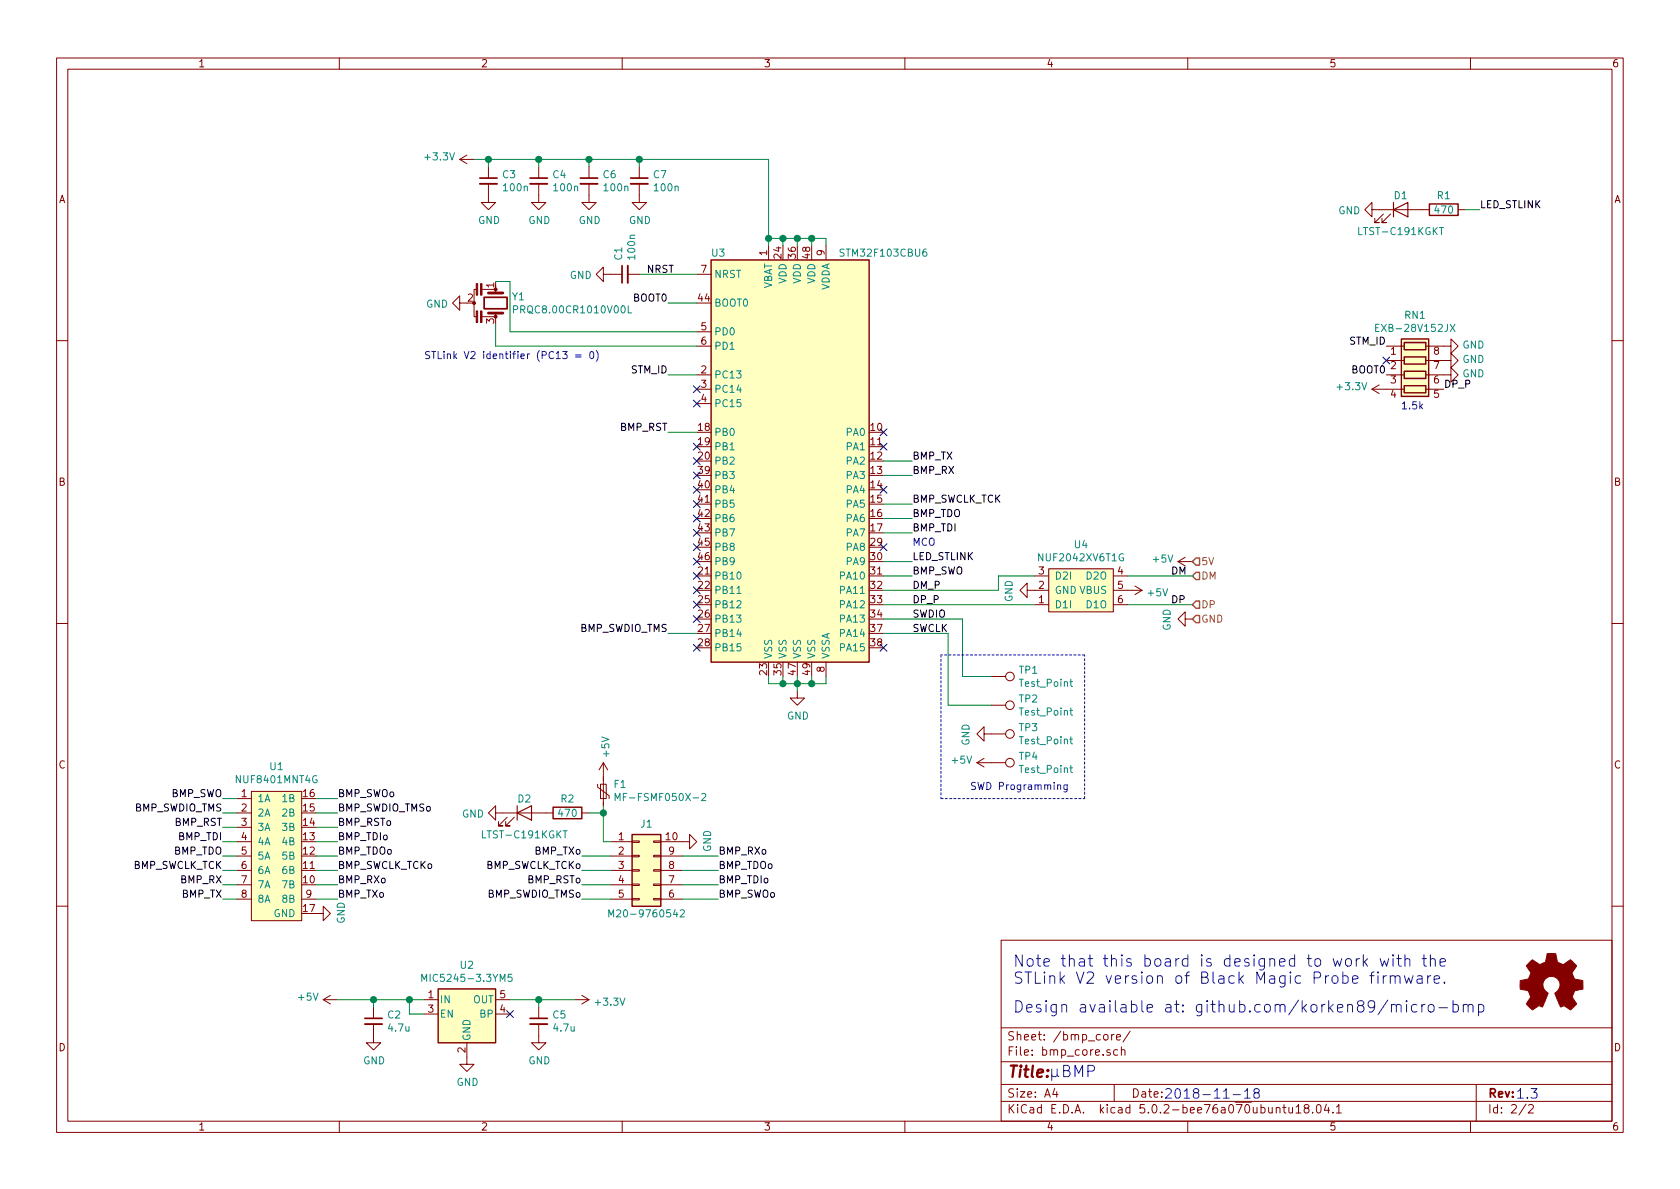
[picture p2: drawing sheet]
EESchema Schematic File Version 4
EELAYER 26 0
EELAYER END
$Descr A4 11693 8268
encoding utf-8
Sheet 2 2
Title ""
Date ""
Rev ""
Comp ""
Comment1 ""
Comment2 ""
Comment3 ""
Comment4 ""
$EndDescr
$Comp
L MCU_ST_STM32F1:STM32F103CBUx U3
U 1 1
P 5550 3200
F 0 "U3" H 5000 4650 50  0000 C CNN
F 1 "STM32F103CBU6" H 6150 4650 50  0000 C CNN
F 2 "qfn:QFN-48-1EP_7x7mm_P0.5mm_EP5.15x5.15mm" H 8350 4875 50  0001 R TNN
F 3 "http://www.st.com/st-web-ui/static/active/en/resource/technical/document/datasheet/CD00161566.pdf" H 5550 3200 50  0001 C CNN
	1    5550 3200
	1    0    0    -1  
$EndComp
$Comp
L Device:C_Small C7
U 1 1
P 4450 1250
F 0 "C7" H 4542 1296 50  0000 L CNN
F 1 "100n" H 4542 1205 50  0000 L CNN
F 2 "passive:C_0402_1005Metric_Rounded" H 4450 1250 50  0001 C CNN
F 3 "~" H 4450 1250 50  0001 C CNN
	1    4450 1250
	1    0    0    -1  
$EndComp
$Comp
L Device:C_Small C6
U 1 1
P 4100 1250
F 0 "C6" H 4192 1296 50  0000 L CNN
F 1 "100n" H 4192 1205 50  0000 L CNN
F 2 "passive:C_0402_1005Metric_Rounded" H 4100 1250 50  0001 C CNN
F 3 "~" H 4100 1250 50  0001 C CNN
	1    4100 1250
	1    0    0    -1  
$EndComp
$Comp
L Device:C_Small C4
U 1 1
P 3750 1250
F 0 "C4" H 3842 1296 50  0000 L CNN
F 1 "100n" H 3842 1205 50  0000 L CNN
F 2 "passive:C_0402_1005Metric_Rounded" H 3750 1250 50  0001 C CNN
F 3 "~" H 3750 1250 50  0001 C CNN
	1    3750 1250
	1    0    0    -1  
$EndComp
$Comp
L Device:C_Small C3
U 1 1
P 3400 1250
F 0 "C3" H 3492 1296 50  0000 L CNN
F 1 "100n" H 3492 1205 50  0000 L CNN
F 2 "passive:C_0402_1005Metric_Rounded" H 3400 1250 50  0001 C CNN
F 3 "~" H 3400 1250 50  0001 C CNN
	1    3400 1250
	1    0    0    -1  
$EndComp
$Comp
L Device:Resonator Y1
U 1 1
P 3450 2100
F 0 "Y1" V 3404 2211 50  0000 L CNN
F 1 "PRQC8.00CR1010V00L" V 3495 2211 50  0000 L CNN
F 2 "crystals:Resonator_3pin_3.2x1.3mm" H 3425 2100 50  0001 C CNN
F 3 "~" H 3425 2100 50  0001 C CNN
	1    3450 2100
	0    1    1    0   
$EndComp
Text Label 6350 3200 0    50   ~ 0
BMP_TX
Text Label 6350 3300 0    50   ~ 0
BMP_RX
$Comp
L power:+3.3V #PWR013
U 1 1
P 3300 1100
F 0 "#PWR013" H 3300 950 50  0001 C CNN
F 1 "+3.3V" V 3315 1228 50  0000 L CNN
F 2 "" H 3300 1100 50  0001 C CNN
F 3 "" H 3300 1100 50  0001 C CNN
	1    3300 1100
	0    -1   -1   0   
$EndComp
$Comp
L power:+5V #PWR09
U 1 1
P 2350 6950
F 0 "#PWR09" H 2350 6800 50  0001 C CNN
F 1 "+5V" V 2365 7078 50  0000 L CNN
F 2 "" H 2350 6950 50  0001 C CNN
F 3 "" H 2350 6950 50  0001 C CNN
	1    2350 6950
	0    -1   -1   0   
$EndComp
$Comp
L power:GND #PWR014
U 1 1
P 3400 1350
F 0 "#PWR014" H 3400 1100 50  0001 C CNN
F 1 "GND" H 3405 1177 50  0000 C CNN
F 2 "" H 3400 1350 50  0001 C CNN
F 3 "" H 3400 1350 50  0001 C CNN
	1    3400 1350
	1    0    0    -1  
$EndComp
$Comp
L power:GND #PWR015
U 1 1
P 3750 1350
F 0 "#PWR015" H 3750 1100 50  0001 C CNN
F 1 "GND" H 3755 1177 50  0000 C CNN
F 2 "" H 3750 1350 50  0001 C CNN
F 3 "" H 3750 1350 50  0001 C CNN
	1    3750 1350
	1    0    0    -1  
$EndComp
$Comp
L power:GND #PWR018
U 1 1
P 4100 1350
F 0 "#PWR018" H 4100 1100 50  0001 C CNN
F 1 "GND" H 4105 1177 50  0000 C CNN
F 2 "" H 4100 1350 50  0001 C CNN
F 3 "" H 4100 1350 50  0001 C CNN
	1    4100 1350
	1    0    0    -1  
$EndComp
$Comp
L power:GND #PWR020
U 1 1
P 4450 1350
F 0 "#PWR020" H 4450 1100 50  0001 C CNN
F 1 "GND" H 4455 1177 50  0000 C CNN
F 2 "" H 4450 1350 50  0001 C CNN
F 3 "" H 4450 1350 50  0001 C CNN
	1    4450 1350
	1    0    0    -1  
$EndComp
$Comp
L power:GND #PWR022
U 1 1
P 5550 4800
F 0 "#PWR022" H 5550 4550 50  0001 C CNN
F 1 "GND" H 5555 4627 50  0000 C CNN
F 2 "" H 5550 4800 50  0001 C CNN
F 3 "" H 5550 4800 50  0001 C CNN
	1    5550 4800
	1    0    0    -1  
$EndComp
Wire Wire Line
	5750 4700 5750 4750
Wire Wire Line
	5750 4750 5650 4750
Wire Wire Line
	5350 4750 5350 4700
Wire Wire Line
	5450 4700 5450 4750
Connection ~ 5450 4750
Wire Wire Line
	5450 4750 5350 4750
Wire Wire Line
	5550 4700 5550 4750
Wire Wire Line
	5650 4700 5650 4750
Connection ~ 5650 4750
Wire Wire Line
	5650 4750 5550 4750
Connection ~ 5550 4750
Wire Wire Line
	5550 4750 5550 4800
Wire Wire Line
	5550 4750 5450 4750
$Comp
L power:GND #PWR03
U 1 1
P 3250 2100
F 0 "#PWR03" H 3250 1850 50  0001 C CNN
F 1 "GND" V 3255 1972 50  0000 R CNN
F 2 "" H 3250 2100 50  0001 C CNN
F 3 "" H 3250 2100 50  0001 C CNN
	1    3250 2100
	0    1    1    0   
$EndComp
Wire Wire Line
	3300 1100 3400 1100
Wire Wire Line
	5350 1650 5450 1650
Wire Wire Line
	5650 1650 5650 1700
Connection ~ 5350 1650
Wire Wire Line
	5350 1650 5350 1700
Wire Wire Line
	5550 1700 5550 1650
Connection ~ 5550 1650
Wire Wire Line
	5550 1650 5650 1650
Wire Wire Line
	5450 1700 5450 1650
Connection ~ 5450 1650
Wire Wire Line
	5450 1650 5550 1650
Wire Wire Line
	4450 1150 4450 1100
Connection ~ 4450 1100
Wire Wire Line
	4450 1100 5350 1100
Wire Wire Line
	4100 1150 4100 1100
Connection ~ 4100 1100
Wire Wire Line
	4100 1100 4450 1100
Wire Wire Line
	3750 1150 3750 1100
Connection ~ 3750 1100
Wire Wire Line
	3750 1100 4100 1100
Wire Wire Line
	3400 1150 3400 1100
Connection ~ 3400 1100
Wire Wire Line
	3400 1100 3750 1100
$Comp
L Regulator_Linear:MIC5205-3.3YM5 U2
U 1 1
P 3250 7050
F 0 "U2" H 3250 7392 50  0000 C CNN
F 1 "MIC5245-3.3YM5" H 3250 7301 50  0000 C CNN
F 2 "sot:SOT-23-5" H 3250 7375 50  0001 C CNN
F 3 "http://ww1.microchip.com/downloads/en/devicedoc/mic5205.pdf" H 3250 7050 50  0001 C CNN
	1    3250 7050
	1    0    0    -1  
$EndComp
$Comp
L power:GND #PWR012
U 1 1
P 3250 7350
F 0 "#PWR012" H 3250 7100 50  0001 C CNN
F 1 "GND" H 3255 7177 50  0000 C CNN
F 2 "" H 3250 7350 50  0001 C CNN
F 3 "" H 3250 7350 50  0001 C CNN
	1    3250 7350
	1    0    0    -1  
$EndComp
Wire Wire Line
	2950 7050 2850 7050
Wire Wire Line
	2850 7050 2850 6950
Connection ~ 2850 6950
Wire Wire Line
	2850 6950 2950 6950
$Comp
L Device:C_Small C2
U 1 1
P 2600 7100
F 0 "C2" H 2692 7146 50  0000 L CNN
F 1 "4.7u" H 2692 7055 50  0000 L CNN
F 2 "passive:C_0603_1608Metric_Rounded" H 2600 7100 50  0001 C CNN
F 3 "~" H 2600 7100 50  0001 C CNN
	1    2600 7100
	1    0    0    -1  
$EndComp
Wire Wire Line
	2600 6950 2600 7000
$Comp
L power:GND #PWR010
U 1 1
P 2600 7200
F 0 "#PWR010" H 2600 6950 50  0001 C CNN
F 1 "GND" H 2605 7027 50  0000 C CNN
F 2 "" H 2600 7200 50  0001 C CNN
F 3 "" H 2600 7200 50  0001 C CNN
	1    2600 7200
	1    0    0    -1  
$EndComp
$Comp
L Device:C_Small C5
U 1 1
P 3750 7100
F 0 "C5" H 3842 7146 50  0000 L CNN
F 1 "4.7u" H 3842 7055 50  0000 L CNN
F 2 "passive:C_0603_1608Metric_Rounded" H 3750 7100 50  0001 C CNN
F 3 "~" H 3750 7100 50  0001 C CNN
	1    3750 7100
	1    0    0    -1  
$EndComp
$Comp
L power:GND #PWR016
U 1 1
P 3750 7200
F 0 "#PWR016" H 3750 6950 50  0001 C CNN
F 1 "GND" H 3755 7027 50  0000 C CNN
F 2 "" H 3750 7200 50  0001 C CNN
F 3 "" H 3750 7200 50  0001 C CNN
	1    3750 7200
	1    0    0    -1  
$EndComp
Wire Wire Line
	3750 6950 3750 7000
$Comp
L power:+3.3V #PWR017
U 1 1
P 4000 6950
F 0 "#PWR017" H 4000 6800 50  0001 C CNN
F 1 "+3.3V" V 4015 7078 50  0000 L CNN
F 2 "" H 4000 6950 50  0001 C CNN
F 3 "" H 4000 6950 50  0001 C CNN
	1    4000 6950
	0    1    1    0   
$EndComp
Connection ~ 3750 6950
Wire Wire Line
	3750 6950 4000 6950
Connection ~ 2600 6950
Wire Wire Line
	2600 6950 2850 6950
Wire Wire Line
	2350 6950 2600 6950
$Comp
L power:+5V #PWR029
U 1 1
P 8300 3900
F 0 "#PWR029" H 8300 3750 50  0001 C CNN
F 1 "+5V" V 8315 4028 50  0000 L CNN
F 2 "" H 8300 3900 50  0001 C CNN
F 3 "" H 8300 3900 50  0001 C CNN
	1    8300 3900
	0    -1   -1   0   
$EndComp
$Comp
L power:GND #PWR030
U 1 1
P 8300 4300
F 0 "#PWR030" H 8300 4050 50  0001 C CNN
F 1 "GND" H 8305 4127 50  0000 C CNN
F 2 "" H 8300 4300 50  0001 C CNN
F 3 "" H 8300 4300 50  0001 C CNN
	1    8300 4300
	0    1    1    0   
$EndComp
$Comp
L power:GND #PWR04
U 1 1
P 10050 2400
F 0 "#PWR04" H 10050 2150 50  0001 C CNN
F 1 "GND" V 10055 2272 50  0000 R CNN
F 2 "" H 10050 2400 50  0001 C CNN
F 3 "" H 10050 2400 50  0001 C CNN
	1    10050 2400
	0    -1   -1   0   
$EndComp
Text Label 1550 6250 2    50   ~ 0
BMP_TX
Text Label 1550 6150 2    50   ~ 0
BMP_RX
Text Label 1550 5750 2    50   ~ 0
BMP_RST
Text Label 1550 5550 2    50   ~ 0
BMP_SWO
Text Label 1550 6050 2    50   ~ 0
BMP_SWCLK_TCK
Text Label 1550 5650 2    50   ~ 0
BMP_SWDIO_TMS
$Comp
L power:+5V #PWR019
U 1 1
P 4200 5400
F 0 "#PWR019" H 4200 5250 50  0001 C CNN
F 1 "+5V" V 4215 5528 50  0000 L CNN
F 2 "" H 4200 5400 50  0001 C CNN
F 3 "" H 4200 5400 50  0001 C CNN
	1    4200 5400
	1    0    0    -1  
$EndComp
$Comp
L power:GND #PWR021
U 1 1
P 4750 5850
F 0 "#PWR021" H 4750 5600 50  0001 C CNN
F 1 "GND" H 4755 5677 50  0000 C CNN
F 2 "" H 4750 5850 50  0001 C CNN
F 3 "" H 4750 5850 50  0001 C CNN
	1    4750 5850
	0    -1   -1   0   
$EndComp
Wire Wire Line
	2350 5650 2200 5650
Wire Wire Line
	1550 5550 1650 5550
Wire Wire Line
	2350 5750 2200 5750
Wire Wire Line
	2350 6050 2200 6050
Wire Wire Line
	2350 6250 2200 6250
Wire Wire Line
	2350 5950 2200 5950
Text Label 8150 4200 0    50   ~ 0
DP
Text Label 8150 4000 0    50   ~ 0
DM
Wire Wire Line
	6150 4400 6600 4400
Wire Wire Line
	1650 5650 1550 5650
Wire Wire Line
	2200 5550 2350 5550
Wire Wire Line
	1650 5750 1550 5750
Wire Wire Line
	1650 6250 1550 6250
Wire Wire Line
	1650 5950 1550 5950
Text Label 6350 4200 0    50   ~ 0
DP_P
Text Label 6350 4100 0    50   ~ 0
DM_P
$Comp
L Graphic:Logo_Open_Hardware_Small #LOGO2
U 1 1
P 10800 6850
F 0 "#LOGO2" H 10800 7125 50  0001 C CNN
F 1 "Logo_Open_Hardware_Small" H 10800 6625 50  0001 C CNN
F 2 "" H 10800 6850 50  0001 C CNN
F 3 "~" H 10800 6850 50  0001 C CNN
	1    10800 6850
	1    0    0    -1  
$EndComp
$Comp
L Connector:TestPoint TP1
U 1 1
P 6900 4700
F 0 "TP1" V 6854 4888 50  0000 L CNN
F 1 "Test_Point" V 6945 4888 50  0000 L CNN
F 2 "TestPoint:TestPoint_Pad_D1.0mm" H 7100 4700 50  0001 C CNN
F 3 "~" H 7100 4700 50  0001 C CNN
	1    6900 4700
	0    1    1    0   
$EndComp
$Comp
L Connector:TestPoint TP2
U 1 1
P 6900 4900
F 0 "TP2" V 6854 5088 50  0000 L CNN
F 1 "Test_Point" V 6945 5088 50  0000 L CNN
F 2 "TestPoint:TestPoint_Pad_D1.0mm" H 7100 4900 50  0001 C CNN
F 3 "~" H 7100 4900 50  0001 C CNN
	1    6900 4900
	0    1    1    0   
$EndComp
Wire Wire Line
	6700 4300 6700 4700
Wire Wire Line
	6700 4700 6900 4700
Wire Wire Line
	6150 4300 6700 4300
Wire Wire Line
	6900 4900 6600 4900
Wire Wire Line
	6600 4900 6600 4400
Text Label 6350 4300 0    50   ~ 0
SWDIO
Text Label 6350 4400 0    50   ~ 0
SWCLK
$Comp
L Connector:TestPoint TP3
U 1 1
P 6900 5100
F 0 "TP3" V 6854 5288 50  0000 L CNN
F 1 "Test_Point" V 6945 5288 50  0000 L CNN
F 2 "TestPoint:TestPoint_Pad_D1.0mm" H 7100 5100 50  0001 C CNN
F 3 "~" H 7100 5100 50  0001 C CNN
	1    6900 5100
	0    1    1    0   
$EndComp
$Comp
L Connector:TestPoint TP4
U 1 1
P 6900 5300
F 0 "TP4" V 6854 5488 50  0000 L CNN
F 1 "Test_Point" V 6945 5488 50  0000 L CNN
F 2 "TestPoint:TestPoint_Pad_D1.0mm" H 7100 5300 50  0001 C CNN
F 3 "~" H 7100 5300 50  0001 C CNN
	1    6900 5300
	0    1    1    0   
$EndComp
$Comp
L power:GND #PWR023
U 1 1
P 6900 5100
F 0 "#PWR023" H 6900 4850 50  0001 C CNN
F 1 "GND" H 6905 4927 50  0000 C CNN
F 2 "" H 6900 5100 50  0001 C CNN
F 3 "" H 6900 5100 50  0001 C CNN
	1    6900 5100
	0    1    1    0   
$EndComp
$Comp
L power:+5V #PWR024
U 1 1
P 6900 5300
F 0 "#PWR024" H 6900 5150 50  0001 C CNN
F 1 "+5V" V 6915 5428 50  0000 L CNN
F 2 "" H 6900 5300 50  0001 C CNN
F 3 "" H 6900 5300 50  0001 C CNN
	1    6900 5300
	0    -1   -1   0   
$EndComp
$Comp
L Connector_Generic:Conn_02x05_Counter_Clockwise J1
U 1 1
P 4450 6050
F 0 "J1" H 4500 6375 50  0000 C CNN
F 1 "M20-9760542" H 4500 5750 50  0000 C CNN
F 2 "connectors:2x5_2.54mm_side" H 4450 6050 50  0001 C CNN
F 3 "https://cdn.harwin.com/pdfs/M20-976.pdf" H 4450 6050 50  0001 C CNN
	1    4450 6050
	1    0    0    -1  
$EndComp
Text Label 1550 5950 2    50   ~ 0
BMP_TDO
Text Label 1550 5850 2    50   ~ 0
BMP_TDI
Text Label 6350 3700 0    50   ~ 0
BMP_TDI
Text Label 4650 4400 2    50   ~ 0
BMP_SWDIO_TMS
Text Label 6350 3500 0    50   ~ 0
BMP_SWCLK_TCK
Text Label 6350 3600 0    50   ~ 0
BMP_TDO
Text Label 4650 3000 2    50   ~ 0
BMP_RST
Wire Wire Line
	1650 5850 1550 5850
Wire Wire Line
	2200 5850 2350 5850
Wire Wire Line
	2350 6150 2200 6150
Wire Wire Line
	1650 6150 1550 6150
$Comp
L power:GND #PWR05
U 1 1
P 10050 2600
F 0 "#PWR05" H 10050 2350 50  0001 C CNN
F 1 "GND" V 10055 2472 50  0000 R CNN
F 2 "" H 10050 2600 50  0001 C CNN
F 3 "" H 10050 2600 50  0001 C CNN
	1    10050 2600
	0    -1   -1   0   
$EndComp
Text Notes 2950 2500 0    50   ~ 0
STLink V2 identifier (PC13 = 0)
Wire Wire Line
	3450 1950 3550 1950
Wire Wire Line
	3550 1950 3550 2300
Wire Wire Line
	3550 2300 4850 2300
Wire Wire Line
	4850 2400 3450 2400
Wire Wire Line
	3450 2400 3450 2250
$Comp
L power:GND #PWR026
U 1 1
P 9600 1450
F 0 "#PWR026" H 9600 1200 50  0001 C CNN
F 1 "GND" V 9605 1322 50  0000 R CNN
F 2 "" H 9600 1450 50  0001 C CNN
F 3 "" H 9600 1450 50  0001 C CNN
	1    9600 1450
	0    1    1    0   
$EndComp
$Comp
L Device:LED D1
U 1 1
P 9750 1450
F 0 "D1" H 9750 1550 50  0000 C CNN
F 1 "LTST-C191KGKT" H 9750 1300 50  0000 C CNN
F 2 "leds:LEDC1608X60" H 9750 1450 50  0001 C CNN
F 3 "~" H 9750 1450 50  0001 C CNN
	1    9750 1450
	1    0    0    -1  
$EndComp
$Comp
L Device:R R1
U 1 1
P 10050 1450
F 0 "R1" V 9950 1450 50  0000 C CNN
F 1 "470" V 10050 1450 50  0000 C CNN
F 2 "passive:R_0402_1005Metric_Rounded" V 9980 1450 50  0001 C CNN
F 3 "~" H 10050 1450 50  0001 C CNN
	1    10050 1450
	0    1    1    0   
$EndComp
Wire Wire Line
	10200 1450 10300 1450
Text Label 10300 1450 0    50   ~ 0
LED_STLINK
Text Label 6350 3900 0    50   ~ 0
LED_STLINK
$Comp
L power:+3.3V #PWR027
U 1 1
P 9650 2700
F 0 "#PWR027" H 9650 2550 50  0001 C CNN
F 1 "+3.3V" V 9665 2828 50  0000 L CNN
F 2 "" H 9650 2700 50  0001 C CNN
F 3 "" H 9650 2700 50  0001 C CNN
	1    9650 2700
	0    -1   -1   0   
$EndComp
Wire Wire Line
	4650 3000 4850 3000
Wire Wire Line
	6350 3200 6150 3200
Wire Wire Line
	6150 3300 6350 3300
Wire Wire Line
	6350 3500 6150 3500
Wire Wire Line
	6150 3600 6350 3600
Wire Wire Line
	6350 3700 6150 3700
Wire Wire Line
	6350 3900 6150 3900
NoConn ~ 4850 2800
NoConn ~ 4850 3300
NoConn ~ 4850 3500
NoConn ~ 4850 3600
NoConn ~ 4850 3700
NoConn ~ 4850 3800
NoConn ~ 4850 3900
NoConn ~ 4850 4000
NoConn ~ 4850 4100
NoConn ~ 4850 4200
NoConn ~ 4850 4300
NoConn ~ 4850 3100
NoConn ~ 6150 3100
NoConn ~ 6150 3400
NoConn ~ 6150 3800
NoConn ~ 6150 4500
Wire Wire Line
	1650 6050 1550 6050
Text Label 6350 4000 0    50   ~ 0
BMP_SWO
Wire Wire Line
	6150 4000 6350 4000
Text Notes 7300 7500 0    79   ~ 0
µBMP
Text Notes 8100 7650 0    67   ~ 0
2018-11-18
Text Notes 10550 7650 0    67   ~ 0
1.3
Wire Wire Line
	6150 4100 6950 4100
Text Notes 6750 5500 0    50   ~ 0
SWD Programming
Text Notes 6350 3800 0    50   ~ 0
MCO
NoConn ~ 3550 7050
Wire Wire Line
	3550 6950 3750 6950
Text Label 4500 1900 0    50   ~ 0
NRST
Text Label 4650 2100 2    50   ~ 0
BOOT0
Wire Wire Line
	4450 1900 4850 1900
Wire Wire Line
	4650 2100 4850 2100
Wire Wire Line
	4650 2600 4850 2600
Text Label 4650 2600 2    50   ~ 0
STM_ID
Text Label 2350 6250 0    50   ~ 0
BMP_TXo
Text Label 2350 6150 0    50   ~ 0
BMP_RXo
Text Label 2350 5750 0    50   ~ 0
BMP_RSTo
Text Label 2350 5850 0    50   ~ 0
BMP_TDIo
Text Label 2350 5650 0    50   ~ 0
BMP_SWDIO_TMSo
Text Label 2350 6050 0    50   ~ 0
BMP_SWCLK_TCKo
Text Label 2350 5550 0    50   ~ 0
BMP_SWOo
Text Label 2350 5950 0    50   ~ 0
BMP_TDOo
Text Label 5000 5950 0    50   ~ 0
BMP_RXo
Text Label 4050 5950 2    50   ~ 0
BMP_TXo
Text Label 4050 6050 2    50   ~ 0
BMP_SWCLK_TCKo
Text Label 5000 6050 0    50   ~ 0
BMP_TDOo
Text Label 5000 6150 0    50   ~ 0
BMP_TDIo
Text Label 4050 6150 2    50   ~ 0
BMP_RSTo
Text Label 4050 6250 2    50   ~ 0
BMP_SWDIO_TMSo
Text Label 5000 6250 0    50   ~ 0
BMP_SWOo
Wire Wire Line
	5000 6250 4750 6250
Wire Wire Line
	4750 6150 5000 6150
Wire Wire Line
	5000 6050 4750 6050
Wire Wire Line
	4750 5950 5000 5950
Wire Wire Line
	4250 5950 4050 5950
Wire Wire Line
	4050 6050 4250 6050
Wire Wire Line
	4250 6150 4050 6150
Wire Wire Line
	4050 6250 4250 6250
Text Notes 7050 6850 0    79   ~ 0
Note that this board is designed to work with the \nSTLink V2 version of Black Magic Probe firmware.
Text Notes 7050 7050 0    79   ~ 0
Design available at: github.com/korken89/micro-bmp
$Comp
L Device:Polyfuse_Small F1
U 1 1
P 4200 5500
F 0 "F1" H 4132 5454 50  0000 R CNN
F 1 "MF-FSMF050X-2" H 4132 5545 50  0000 R CNN
F 2 "passive:R_0603_1608Metric_Rounded" H 4250 5300 50  0001 L CNN
F 3 "http://www.bourns.com/docs/Product-Datasheets/mffsmf.pdf" H 4200 5500 50  0001 C CNN
	1    4200 5500
	-1   0    0    1   
$EndComp
Wire Wire Line
	4200 5600 4200 5650
Wire Wire Line
	4200 5850 4250 5850
$Comp
L Device:C_Small C1
U 1 1
P 4350 1900
F 0 "C1" H 4442 1946 50  0000 L CNN
F 1 "100n" H 4442 1855 50  0000 L CNN
F 2 "passive:C_0402_1005Metric_Rounded" H 4350 1900 50  0001 C CNN
F 3 "~" H 4350 1900 50  0001 C CNN
	1    4350 1900
	0    -1   -1   0   
$EndComp
$Comp
L power:GND #PWR07
U 1 1
P 4250 1900
F 0 "#PWR07" H 4250 1650 50  0001 C CNN
F 1 "GND" V 4255 1772 50  0000 R CNN
F 2 "" H 4250 1900 50  0001 C CNN
F 3 "" H 4250 1900 50  0001 C CNN
	1    4250 1900
	0    1    1    0   
$EndComp
Wire Notes Line
	7550 5550 7550 4550
Wire Notes Line
	7550 4550 6550 4550
Wire Notes Line
	6550 4550 6550 5550
Wire Notes Line
	6550 5550 7550 5550
Wire Wire Line
	4650 4400 4850 4400
NoConn ~ 4850 4500
NoConn ~ 4850 3200
NoConn ~ 4850 3400
NoConn ~ 6150 3000
$Comp
L interface_esd:NUF2042XV6T1G U4
U 1 1
P 7500 4100
F 0 "U4" H 7525 3785 50  0000 C CNN
F 1 "NUF2042XV6T1G" H 7525 3876 50  0000 C CNN
F 2 "dfn:DFN-6-1EP_1.2x1.6mm_P0.5mm" H 7350 4050 50  0001 C CNN
F 3 "http://www.onsemi.com/pub/Collateral/NUF2030XV6-D.PDF" H 7500 3800 50  0001 C CNN
	1    7500 4100
	1    0    0    1   
$EndComp
$Comp
L interface_esd:NUF8401MNT4G U1
U 1 1
P 1750 5500
F 0 "U1" H 1925 5675 50  0000 C CNN
F 1 "NUF8401MNT4G" H 1925 5584 50  0000 C CNN
F 2 "dfn:DFN-16-1EP_1.6x4mm_P0.5mm" H 1750 5350 50  0001 C CNN
F 3 "http://www.onsemi.com/pub/Collateral/NUF8401MN-D.PDF" H 1950 4450 50  0001 C CNN
	1    1750 5500
	1    0    0    -1  
$EndComp
$Comp
L power:GND #PWR025
U 1 1
P 7200 4100
F 0 "#PWR025" H 7200 3850 50  0001 C CNN
F 1 "GND" H 7205 3927 50  0000 C CNN
F 2 "" H 7200 4100 50  0001 C CNN
F 3 "" H 7200 4100 50  0001 C CNN
	1    7200 4100
	0    1    1    0   
$EndComp
Wire Wire Line
	6950 4100 6950 4000
Wire Wire Line
	6950 4000 7200 4000
Wire Wire Line
	7850 4200 8300 4200
$Comp
L power:+5V #PWR028
U 1 1
P 7850 4100
F 0 "#PWR028" H 7850 3950 50  0001 C CNN
F 1 "+5V" V 7865 4228 50  0000 L CNN
F 2 "" H 7850 4100 50  0001 C CNN
F 3 "" H 7850 4100 50  0001 C CNN
	1    7850 4100
	0    1    1    0   
$EndComp
$Comp
L power:GND #PWR08
U 1 1
P 2200 6350
F 0 "#PWR08" H 2200 6100 50  0001 C CNN
F 1 "GND" H 2205 6177 50  0000 C CNN
F 2 "" H 2200 6350 50  0001 C CNN
F 3 "" H 2200 6350 50  0001 C CNN
	1    2200 6350
	0    -1   -1   0   
$EndComp
Text HLabel 8300 3900 2    50   Input ~ 0
5V
Text HLabel 8300 4200 2    50   Input ~ 0
DP
Text HLabel 8300 4000 2    50   Input ~ 0
DM
Text HLabel 8300 4300 2    50   Input ~ 0
GND
$Comp
L Device:R_Pack04 RN1
U 1 1
P 9850 2600
F 0 "RN1" V 9433 2600 50  0000 C CNN
F 1 "EXB-28V152JX" V 9524 2600 50  0000 C CNN
F 2 "passive:R_Array_Convex_4x0402" V 10125 2600 50  0001 C CNN
F 3 "~" H 9850 2600 50  0001 C CNN
	1    9850 2600
	0    1    1    0   
$EndComp
Text Label 9650 2400 2    50   ~ 0
STM_ID
Text Label 9650 2600 2    50   ~ 0
BOOT0
Text Label 10050 2700 0    50   ~ 0
DP_P
Wire Wire Line
	6150 4200 7200 4200
NoConn ~ 4850 2700
$Comp
L power:GND #PWR06
U 1 1
P 10050 2500
F 0 "#PWR06" H 10050 2250 50  0001 C CNN
F 1 "GND" V 10055 2372 50  0000 R CNN
F 2 "" H 10050 2500 50  0001 C CNN
F 3 "" H 10050 2500 50  0001 C CNN
	1    10050 2500
	0    -1   -1   0   
$EndComp
NoConn ~ 9650 2500
Wire Wire Line
	7850 4000 8300 4000
Text Notes 9750 2850 0    50   ~ 0
1.5k
Wire Wire Line
	5350 1100 5350 1650
Wire Wire Line
	5650 1650 5750 1650
Wire Wire Line
	5750 1650 5750 1700
Connection ~ 5650 1650
$Comp
L power:GND #PWR011
U 1 1
P 3500 5650
F 0 "#PWR011" H 3500 5400 50  0001 C CNN
F 1 "GND" V 3505 5522 50  0000 R CNN
F 2 "" H 3500 5650 50  0001 C CNN
F 3 "" H 3500 5650 50  0001 C CNN
	1    3500 5650
	0    1    1    0   
$EndComp
$Comp
L Device:LED D2
U 1 1
P 3650 5650
F 0 "D2" H 3650 5750 50  0000 C CNN
F 1 "LTST-C191KGKT" H 3650 5500 50  0000 C CNN
F 2 "leds:LEDC1608X60" H 3650 5650 50  0001 C CNN
F 3 "~" H 3650 5650 50  0001 C CNN
	1    3650 5650
	1    0    0    -1  
$EndComp
$Comp
L Device:R R2
U 1 1
P 3950 5650
F 0 "R2" V 3850 5650 50  0000 C CNN
F 1 "470" V 3950 5650 50  0000 C CNN
F 2 "passive:R_0402_1005Metric_Rounded" V 3880 5650 50  0001 C CNN
F 3 "~" H 3950 5650 50  0001 C CNN
	1    3950 5650
	0    1    1    0   
$EndComp
Wire Wire Line
	4100 5650 4200 5650
Connection ~ 4200 5650
Wire Wire Line
	4200 5650 4200 5850
$EndSCHEMATC
